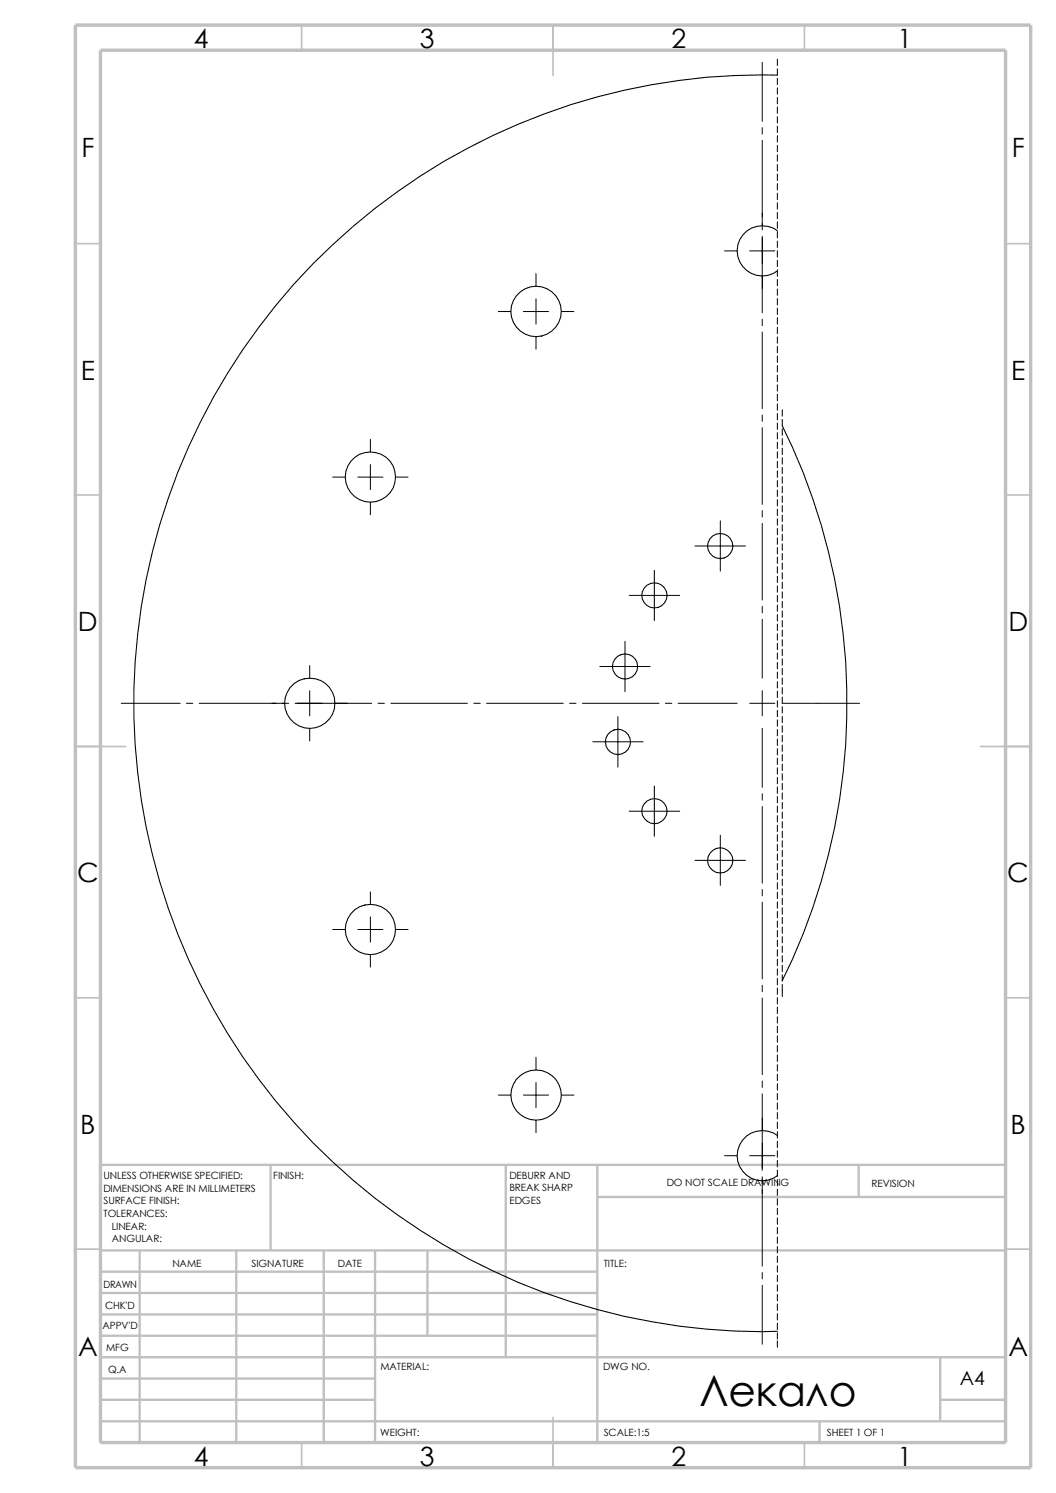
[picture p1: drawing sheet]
<svg xmlns="http://www.w3.org/2000/svg" width="210mm" height="297mm" viewBox="0 0 210 297" stroke-linecap="round" stroke-linejoin="round" font-family="sans-serif">
<g fill="none" stroke="#c0c0c0" stroke-width=".34">
<path d="M60 5v5M110 5v10M160 5v5M15 48.5h5M200 48.5h5M15 98.5h5M200 98.5h5M15 148.5h10M195 148.5h10M15 198.5h5M200 198.5h5M15 248.5h5"/>
<path d="M200 248.5h5M60 287v5M110 282v10M160 287v5"/>
</g>
<g fill="none" stroke="#c0c0c0" stroke-width=".47">
<path d="M53.8 231.7v17.1M100.6 231.7v38.3M118.8 231.7v55.3M118.8 238.1h81.2M170.8 231.7v6.4M200 231.7h-180v55.3M20 253h98.8M20 257.2h98.8M20 248.8h180M27.8 248.8v38.2M47 248.8v38.2M64.4 248.8v38.2"/>
<path d="M74.6 248.8v38.2M85 248.8v16.9M20 270h180M20 278.5h54.6M20 265.7h98.8M20 274.2h54.6M20 261.5h98.8M187 278.5h13M187 270v12.7M20 282.7h180M163 282.7v4.3"/>
</g>
<path d="M15 5h190v287h-190zM20 10h180v277h-180z" fill="none" stroke="#c0c0c0" stroke-width=".68" stroke-linecap="butt"/>
<g fill="none" stroke="#000" stroke-width=".21">
<path d="M154.6 14.9a125 125 0 0 0-128 125 125 125 0 0 0 128 124.9M154.6 45.9a5 5 0 0 0-6.7 .6 5 5 0 0 0 0 6.8 5 5 0 0 0 6.7 .6M155.6 84.7a124.8 124.8 0 0 1 0 110.4M154.6 225.9a5 5 0 0 0-6.7 .6 5 5 0 0 0 0 6.8 5 5 0 0 0 6.7 .6"/>
<circle cx="106.6" cy="62" r="5"/>
<circle cx="73.7" cy="94.9" r="5"/>
<circle cx="130.1" cy="118.4" r="2.51"/>
<circle cx="143.2" cy="108.6" r="2.51"/>
<circle cx="61.6" cy="139.9" r="5"/>
<circle cx="124.3" cy="132.6" r="2.49"/>
<circle cx="122.9" cy="147.6" r="2.5"/>
<circle cx="130.2" cy="161.4" r="2.49"/>
<circle cx="143.2" cy="171.2" r="2.51"/>
<circle cx="73.7" cy="184.9" r="5"/>
<circle cx="106.6" cy="217.8" r="5"/>
</g>
<g fill="none" stroke="#000" stroke-width=".2">
<path d="M151.6 12.4v11.7M154.6 11.8v1.2M154.6 13.7v1.2M154.6 15.6v1.2M154.6 17.5v1.3M154.6 19.4v1.3M151.6 25.4v1.3M151.6 27.9v17.8M154.6 21.3v1.3M154.6 23.2v1.3M154.6 25.1v1.3M154.6 27v1.3"/>
<path d="M154.6 28.9v1.3M154.6 30.8v1.3M154.6 32.7v1.3M154.6 34.6v1.3M154.6 36.5v1.3M154.6 38.4v1.3M106.6 54.4v2.5M106.6 59.4v5.1M144.1 49.9h2.5M149.1 49.9h5M151.6 47v15.2M154.6 40.3v1.3"/>
<path d="M154.6 42.2v1.3M154.6 44.2v1.2M154.6 46.1v1.2M154.6 48v1.2M154.6 49.9v1.2M154.6 51.8v1.2M154.6 53.7v1.2M154.6 55.6v1.3M154.6 57.5v1.3M154.6 59.4v1.3M99.1 62h2.5M104.1 62h5"/>
<path d="M106.6 67v2.5M111.6 62h2.5M151.6 63.5v1.3M151.6 66v15.3M154.6 61.3v1.3M154.6 63.2v1.3M154.6 65.1v1.3M154.6 67v1.3M154.6 68.9v1.3M154.6 70.8v1.3M154.6 72.7v1.3M154.6 74.6v1.3"/>
<path d="M154.6 76.5v1.3M154.6 78.4v1.3M66.2 94.9h2.5M71.2 94.9h5M73.7 87.4v2.5M73.7 92.4v5M73.7 99.9v2.5M78.7 94.9h2.5M151.6 82.5v1.3M151.6 85.1v15.2M154.6 80.3v1.3M154.6 82.3v1.2"/>
<path d="M154.6 84.2v1.2M154.6 86.1v1.2M154.6 88v1.2M154.6 89.9v1.2M154.6 91.8v1.2M154.6 93.7v1.3M154.6 95.6v1.3M154.6 97.5v1.3M154.6 99.4v1.3M155.6 81.5v1.3M155.6 83.4v1.3M155.6 85.3v1.3"/>
<path d="M155.6 87.2v1.3M155.6 89.2v1.2M155.6 91.1v1.2M155.6 93v1.2M155.6 94.9v1.2M155.6 96.8v1.2M155.6 98.7v1.2M125.1 118.4h10.1M130.1 113.5v9.9M138.2 108.6h10.1M143.3 103.6v10M151.6 101.6v1.3"/>
<path d="M151.6 104.1v15.3M154.6 101.3v1.3M154.6 103.2v1.3M154.6 105.1v1.3M154.6 107v1.3M154.6 108.9v1.3M154.6 110.8v1.3M154.6 112.7v1.3M154.6 114.6v1.3M154.6 116.5v1.3M154.6 118.4v1.3M155.6 100.6v1.3"/>
<path d="M155.6 102.5v1.3M155.6 104.4v1.3M155.6 106.3v1.3M155.6 108.2v1.3M155.6 110.1v1.3M155.6 112v1.3M155.6 113.9v1.3M155.6 115.8v1.3M155.6 117.7v1.3M155.6 119.6v1.3M24.1 139.9h11.7M37.1 139.9h1.3"/>
<path d="M39.6 139.9h17.8M58.7 139.9h15.2M61.6 132.4v2.5M61.6 137.4v5M75.2 139.9h1.3M77.7 139.9h15.3M94.2 139.9h1.3M96.8 139.9h15.2M113.3 139.9h1.3M115.8 139.9h15.3M119.3 132.6h10M124.3 127.6v10"/>
<path d="M132.3 139.9h1.3M134.9 139.9h11.7M149.1 139.9h5M151.6 120.6v1.3M151.6 123.2v11.7M151.6 137.4v5M154.6 120.4v1.2M154.6 122.3v1.2M154.6 124.2v1.2M154.6 126.1v1.2M154.6 128v1.2M154.6 129.9v1.2"/>
<path d="M154.6 131.8v1.3M154.6 133.7v1.3M154.6 135.6v1.3M154.6 137.5v1.3M154.6 139.4v1.3M155.6 139.9h5.7M155.6 121.5v1.3M155.6 123.4v1.3M155.6 125.3v1.3M155.6 127.3v1.2M155.6 129.2v1.2M155.6 131.1v1.2"/>
<path d="M155.6 133v1.2M155.6 134.9v1.2M155.6 136.8v1.2M155.6 138.7v1.3M161.5 139.9h9.4M61.6 144.9v2.5M117.9 147.6h10M122.9 142.6v10M130.1 156.4v10M151.6 144.9v11.7M151.6 157.9v1.3M154.6 141.3v1.3"/>
<path d="M154.6 143.2v1.3M154.6 145.1v1.3M154.6 147v1.3M154.6 148.9v1.3M154.6 150.8v1.3M154.6 152.7v1.3M154.6 154.6v1.3M154.6 156.5v1.3M154.6 158.5v1.2M155.6 140.6v1.3M155.6 142.5v1.3M155.6 144.4v1.3"/>
<path d="M155.6 146.3v1.3M155.6 148.2v1.3M155.6 150.1v1.3M155.6 152v1.3M155.6 153.9v1.3M155.6 155.8v1.3M155.6 157.7v1.3M155.6 159.6v1.3M73.7 177.4v2.5M125.1 161.4h10.1M138.2 171.2h10.1M143.3 166.2v9.9"/>
<path d="M151.6 160.4v15.3M151.6 177v1.2M151.6 179.5v15.2M154.6 160.4v1.2M154.6 162.3v1.2M154.6 164.2v1.2M154.6 166.1v1.2M154.6 168v1.2M154.6 169.9v1.3M154.6 171.8v1.3M154.6 173.7v1.3M154.6 175.6v1.3"/>
<path d="M154.6 177.5v1.3M154.6 179.4v1.3M155.6 161.5v1.3M155.6 163.4v1.3M155.6 165.4v1.2M155.6 167.3v1.2M155.6 169.2v1.2M155.6 171.1v1.2M155.6 173v1.2M155.6 174.9v1.2M155.6 176.8v1.3M155.6 178.7v1.3"/>
<path d="M66.2 184.9h2.5M71.2 184.9h5M73.7 182.4v5M73.7 189.9v2.5M78.7 184.9h2.5M151.6 196v1.3M151.6 198.5v15.3M154.6 181.3v1.3M154.6 183.2v1.3M154.6 185.1v1.3M154.6 187v1.3M154.6 188.9v1.3"/>
<path d="M154.6 190.8v1.3M154.6 192.7v1.3M154.6 194.6v1.3M154.6 196.6v1.2M154.6 198.5v1.2M155.6 180.6v1.3M155.6 182.5v1.3M155.6 184.4v1.3M155.6 186.3v1.3M155.6 188.2v1.3M155.6 190.1v1.3M155.6 192v1.3"/>
<path d="M155.6 193.9v1.3M155.6 195.8v2.4M99.1 217.8h2.5M104.1 217.8h5M106.6 210.4v2.5M106.6 215.3v5M111.6 217.8h2.5M151.6 215.1v1.2M151.6 217.6v15.2M154.6 200.4v1.2M154.6 202.3v1.2M154.6 204.2v1.2"/>
<path d="M154.6 206.1v1.2M154.6 208v1.3M154.6 209.9v1.3M154.6 211.8v1.3M154.6 213.7v1.3M154.6 215.6v1.3M154.6 217.5v1.3M154.6 219.4v1.3M106.6 222.8v2.5M144.1 229.9h2.5M149.1 229.9h5M151.6 234.1v17.8"/>
<path d="M154.6 221.3v1.3M154.6 223.2v1.3M154.6 225.1v1.3M154.6 227v1.3M154.6 228.9v1.3M154.6 230.8v1.3M154.6 232.7v1.3M154.6 234.7v1.2M154.6 236.6v1.2M154.6 238.5v1.2M151.6 253.2v1.2M151.6 255.7v11.7"/>
<path d="M154.6 240.4v1.2M154.6 242.3v1.2M154.6 244.2v1.2M154.6 246.1v1.3M154.6 248v1.3M154.6 249.9v1.3M154.6 251.8v1.3M154.6 253.7v1.3M154.6 255.6v1.3M154.6 257.5v1.3M154.6 259.4v1.3M154.6 261.3v1.3"/>
<path d="M154.6 263.2v1.3M154.6 265.1v1.3M154.6 266.7v1.3"/>
</g>
<text font-size="8.5" x="139" y="279.7">Лекало</text>
<g font-size="5.3">
<text x="38.5" y="9.6">4</text>
<text x="83.5" y="9.6">3</text>
<text x="133.5" y="9.6">2</text>
<text x="178.5" y="9.6">1</text>
<text x="16.2" y="31.3">F</text>
<text x="201.2" y="31.3">F</text>
<text x="16" y="75.6">E</text>
<text x="201.1" y="75.6">E</text>
<text x="15.5" y="125.6">D</text>
<text x="200.6" y="125.6">D</text>
<text x="15.3" y="175.6">C</text>
<text x="200.3" y="175.6">C</text>
<text x="16" y="225.6">B</text>
<text x="201" y="225.6">B</text>
<text x="15.5" y="269.8">A</text>
<text x="200.5" y="269.8">A</text>
<text x="38.5" y="291.6">4</text>
<text x="83.5" y="291.6">3</text>
<text x="133.5" y="291.6">2</text>
<text x="178.5" y="291.6">1</text>
</g>
<text font-size="3.9" x="190.9" y="275.5">A4</text>
<g font-size="2">
<text x="20.6" y="234.6">UNLESS OTHERWISE SPECIFIED:</text>
<text x="20.6" y="237.1">DIMENSIONS ARE IN MILLIMETERS</text>
<text x="20.6" y="239.6">SURFACE FINISH:</text>
<text x="54.4" y="234.6">FINISH:</text>
<text x="101.3" y="239.5">EDGES</text>
<text x="101.3" y="234.5">DEBURR AND</text>
<text x="101.3" y="237">BREAK SHARP</text>
<text x="132.6" y="236">DO NOT SCALE DRAWING</text>
<text x="173.3" y="236.2">REVISION</text>
<text x="20.6" y="242.1">TOLERANCES:</text>
<text x="22.2" y="244.6">LINEAR:</text>
<text x="22.2" y="247.1">ANGULAR:</text>
<text x="50" y="252">SIGNATURE</text>
<text x="67.2" y="252">DATE</text>
<text x="120.1" y="252">TITLE:</text>
<text x="20.6" y="256.2">DRAWN</text>
<text x="34.3" y="252.1">NAME</text>
<text x="20.9" y="260.4">CHK'D</text>
<text x="20.4" y="264.5">APPV'D</text>
<text x="21.1" y="268.8">MFG</text>
<text x="21.5" y="273.1">Q.A</text>
<text x="75.6" y="272.5">MATERIAL:</text>
<text x="119.9" y="272.5">DWG NO.</text>
<text x="75.6" y="285.6">WEIGHT:</text>
<text x="120.1" y="285.6">SCALE:1:5</text>
<text x="164.5" y="285.6">SHEET 1 OF 1</text>
</g>
</svg>
